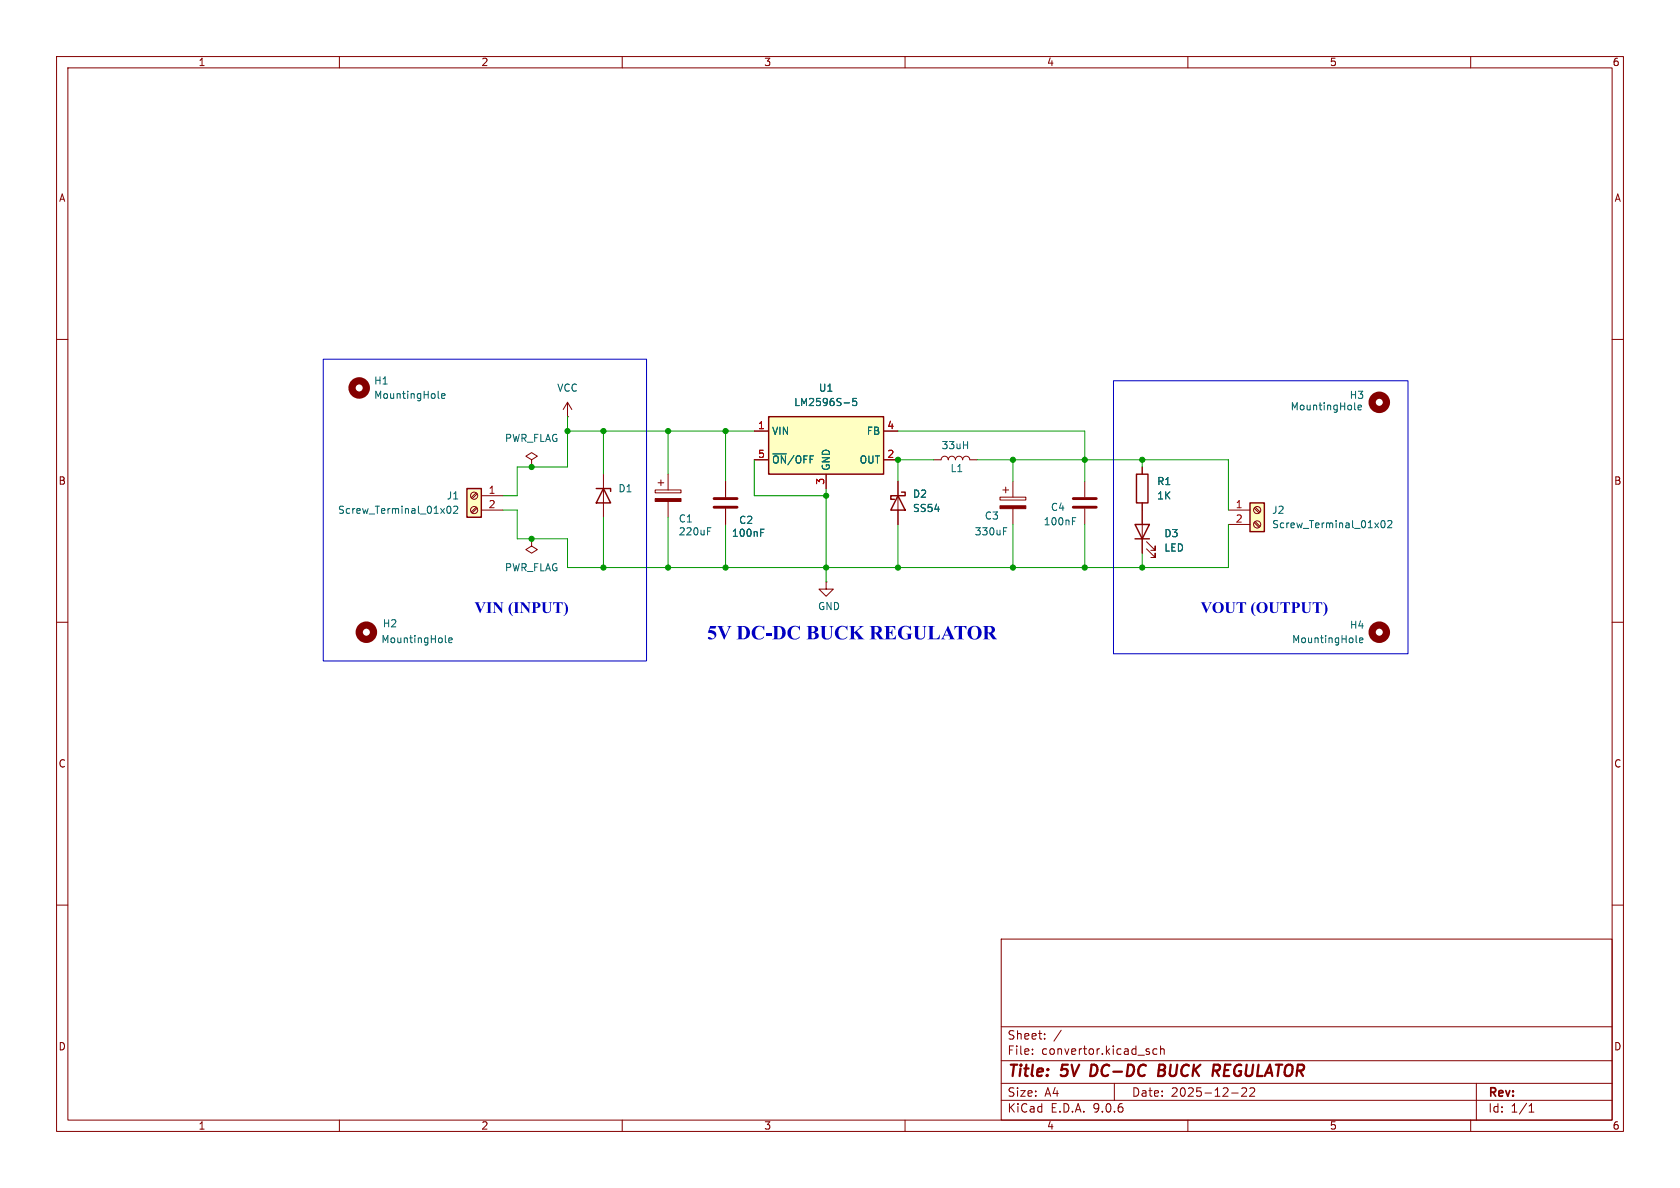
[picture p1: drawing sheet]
<svg xmlns="http://www.w3.org/2000/svg" width="297mm" height="210mm" viewBox="0 0 297 210" stroke-linecap="round" stroke-linejoin="round" font-family="sans-serif">
<g fill="none" stroke="#840000" stroke-width=".18">
<path d="M10 10h277v190h-277zM12 12h273v186h-273zM60 10v2M110 10v2M160 10v2M210 10v2M260 10v2M10 60h2M100.3 73.7h.1M100.3 71.1l-.7 1.3M100.3 71.1l.8 1.3M100.3 71.1v2.6"/>
<path d="M285 60h2M94 95.3v1.2l-1 .7 1 .6 1-.6-1-.7M94 95.3h.1M94 81.3l1-.7-1-.6-1 .6 1 .7v1.3M94 82.6h.1M106.7 83.8v7.6M176.8 87.9h4.6v.5h-4.6zM177.3 86.6h1M177.8 86.1v1M179.1 85.1v2.8M179.1 89.9v2.8M201.9 82.6v1.2"/>
<path d="M201.9 88.9v8.9M202.7 97l1.5 1.6v-.8v.8h-.7M202.7 95.8l1.5 1.5v-.8v.8h-.7M10 110h2M285 110h2M10 160h2M177 166h108v32h-108zM285 160h2M60 198v2M110 198v2M160 198v2M177 194.5h108"/>
<path d="M177 191.5h108M177 187.5h108M177 181.5h108M182.5 186.3v.1M182.5 185.5v.1M184.7 183.6v.1M184.7 182.8v.1M187.6 182.1l-1.3 2M197 191.5v3M204.5 185.5l-.4-.1-.3 .3v.4l.2 .2h.5M205.2 185.5l.2-.1 .3 .1 .1 .9M205.2 184.9v1.5"/>
<path d="M210 198v2M217.7 193.2h1.2M219.5 192.4l.6-.1 .2 .1 .1 .3-.9 1.1h.9M221 192.4l.5-.1 .2 .1 .1 .3-.9 1.1h.9M260 198v2M261 191.5v6.5M270.3 196.6h.9M270.3 195.5l.4-.4v1.5"/>
</g>
<path d="M193 188.2l-.3 2h.5M204.9 189.2h.6M205.5 189.2l.3 .1M205.6 188.2h-.6l-.3 2 1-.1M205.7 189.1l-.2 .1" fill="none" stroke="#840000" stroke-width=".4"/>
<g fill="none" stroke="#840000" stroke-width="1.3">
<circle cx="63.5" cy="68.6" r="1.27"/>
<circle cx="243.8" cy="71.1" r="1.27"/>
<circle cx="243.8" cy="111.8" r="1.27"/>
</g>
<path d="M77.5 70.2l.1 .2M78.1 70l.6-.1-.1-.3h-.4l-.1 .2v.6h.5M239.5 72.3l.2 .2M240.1 72l.6-.1-.1-.2-.3-.1-.2 .2v.6h.5M177.4 93.9h.4M177.4 93.3h.6M239.7 113.4l.2 .2M240.3 113.2l.6-.1v-.3h-.4l-.2 .1 .1 .6h.5" fill="none" stroke="#006464" stroke-width=".18"/>
<path d="M105.4 86.4h2.5v.5M106.7 86.4l1.2 2.5h-2.5zM200.7 92.7h2.5l-1.3 2.6zM200.7 95.3h2.5M200.9 83.8h2v5.1h-2z" fill="none" stroke="#840000" stroke-width=".25"/>
<path d="M176.8 89.4h4.6v.5h-4.6z" fill="#840000" stroke="#840000" stroke-width=".18"/>
<path d="M221 88.9h2.5v5.1h-2.5z" fill="#ffffc2"/>
<path d="M221 88.9h2.5v5.1h-2.5z" fill="none" stroke="#840000" stroke-width=".25"/>
<g fill="none" stroke="#840000" stroke-width=".18">
<path d="M115.8 86.6h4.6v.5h-4.6zM116.3 85.3h1M116.8 84.8v1.1M118.1 83.8v2.8M118.1 88.6v2.8M191.8 85.1v2.8M191.8 89.9v2.8M217.2 90.2h3.8M217.2 92.7h3.8M221.7 89.8l.9 .9M221.7 92.4l.9 .8M221.9 89.7l.9 .8"/>
<path d="M221.9 92.2l.9 .8M146 102.9v1.2h1.3l-1.3 1.3-1.2-1.3h1.2M146 102.9h.1"/>
<circle cx="222.2" cy="90.2" r=".63"/>
<circle cx="222.2" cy="92.7" r=".63"/>
</g>
<path d="M125.1 93.3h.6M125.1 93.9h.4M189.6 92.1h.4M189.6 91.5h.6M244.3 92.1l.1-.1a.68 .68 0 0 1 .5 .7 .68 .68 0 0 1-.5 .6l-.1-.1-.2-.4zM245.3 92.1l.5-.1 .3 .4-.8 .9h.8M78.7 113.4l.2 .2M79.3 113.2l.6-.1v-.3h-.4l-.2 .1 .1 .6h.5" fill="none" stroke="#006464" stroke-width=".18"/>
<path d="M189.7 88.1h4.1M189.7 89.7h4.1" fill="none" stroke="#840000" stroke-width=".51"/>
<path d="M115.8 88.1h4.6v.5h-4.6z" fill="#840000" stroke="#840000" stroke-width=".18"/>
<circle cx="64.8" cy="111.8" r="1.27" fill="none" stroke="#840000" stroke-width="1.3"/>
<path d="M82.5 86.4h2.6v5h-2.6z" fill="#ffffc2"/>
<path d="M82.5 86.4h2.6v5h-2.6z" fill="none" stroke="#840000" stroke-width=".25"/>
<g fill="none" stroke="#840000" stroke-width=".18">
<path d="M84.2 87.1l-.9 .9M84.2 89.7l-.9 .8M84.4 87.3l-.9 .8M84.4 89.8l-.9 .9M85.1 87.6h3.8M85.1 90.2h3.8M128.3 85.1v2.8M128.3 89.9v2.8"/>
<circle cx="83.8" cy="90.2" r=".63"/>
<circle cx="83.8" cy="87.6" r=".63"/>
</g>
<path d="M79.1 89.6l.2-.1a.68 .68 0 0 1 .4 .6 .68 .68 0 0 1-.4 .6l-.2-.1-.1-.3zM80.2 89.6l.5-.1 .2 .3-.8 .9h.8M134.5 94.1h.4M134.5 93.5h.6" fill="none" stroke="#006464" stroke-width=".18"/>
<path d="M126.2 88.1h4.1M126.2 89.7h4.1" fill="none" stroke="#840000" stroke-width=".51"/>
<path d="M135.9 73.7h20.3v10.1h-20.3z" fill="#ffffc2"/>
<path d="M135.9 73.7h20.3v10.1h-20.3zM158.7 87.6l1.3 2.6h-2.5zM159.4 87h.6v.6h-2.5v.7h.6" fill="none" stroke="#840000" stroke-width=".25"/>
<path d="M133.3 76.2h2.6M156.2 76.2h2.5M128.3 85.1v2.8M128.3 89.9v2.8M133.3 81.3h2.6M146 83.8v2.6M156.2 81.3h2.5M158.7 85.1v7.6M165.1 81.3h1.3a.64 .64 0 0 1 .6-.7 .64 .64 0 0 1 .6 .7 .64 .64 0 0 1 .7-.7 .64 .64 0 0 1 .6 .7 .64 .64 0 0 1 .6-.7 .64 .64 0 0 1 .7 .7 .64 .64 0 0 1 .6-.7 .64 .64 0 0 1 .6 .7h1.3M201.9 82.6v1.2M201.9 88.9v3.8M201.9 95.3v2.5" fill="none" stroke="#840000" stroke-width=".18"/>
<path d="M149.2 71.2h1M151.4 70.4h-.6l-.1 .6 .2-.1 .4 .1 .2 .2-.1 .4-.2 .1-.5-.1M134.5 94.1h.4M134.5 93.5h.6" fill="none" stroke="#006464" stroke-width=".18"/>
<g fill="none" stroke="#009600" stroke-width=".18">
<path d="M100.3 73.7v8.9h-8.9v5h-2.5M100.3 76.2h33M106.7 76.2v7.6M118.1 76.2v7.6M128.3 76.2v8.9M158.7 76.2h33.1v8.9M88.9 90.2h2.5v5.1h8.9v5h116.9v-7.6M106.7 91.4v8.9M118.1 91.4v8.9M128.3 92.7v7.6M133.3 81.3v6.3h12.7M146 86.4v16.5"/>
<path d="M158.7 92.7v7.6M165.1 81.3h-6.4v3.8M172.7 81.3h44.5v8.9M179.1 81.3v3.8M179.1 92.7v7.6M191.8 92.7v7.6M201.9 81.3v1.3M201.9 97.8v2.5"/>
</g>
<path d="M57.1 63.5h57.2v53.3h-57.2zM196.8 67.3h52.1v48.3h-52.1z" fill="none" stroke="#0000c2" stroke-width=".18"/>
<g fill="#009600" stroke="#009600" stroke-width=".18">
<circle cx="106.7" cy="100.3" r=".46"/>
<circle cx="106.7" cy="76.2" r=".46"/>
<circle cx="100.3" cy="76.2" r=".46"/>
<circle cx="94" cy="95.3" r=".46"/>
<circle cx="94" cy="82.6" r=".46"/>
<circle cx="179.1" cy="100.3" r=".46"/>
<circle cx="191.8" cy="100.3" r=".46"/>
<circle cx="201.9" cy="100.3" r=".46"/>
<circle cx="179.1" cy="81.3" r=".46"/>
<circle cx="191.8" cy="81.3" r=".46"/>
<circle cx="201.9" cy="81.3" r=".46"/>
<circle cx="118.1" cy="76.2" r=".46"/>
<circle cx="118.1" cy="100.3" r=".46"/>
<circle cx="146" cy="87.6" r=".46"/>
<circle cx="128.3" cy="76.2" r=".46"/>
<circle cx="158.7" cy="81.3" r=".46"/>
<circle cx="158.7" cy="100.3" r=".46"/>
<circle cx="146" cy="100.3" r=".46"/>
<circle cx="128.3" cy="100.3" r=".46"/>
</g>
<text font-size="3.5" fill="#0000c2" x="125" y="113.9">5V DC-DC BUCK REGULATOR</text>
<g font-size="2.8" fill="#0000c2">
<text x="83.9" y="109.1">VIN (INPUT)</text>
<text x="212.2" y="109.1">VOUT (OUTPUT)</text>
</g>
<g font-size="2.8" fill="#840000">
<text x="178" y="190.9">Title:</text>
<text x="187.7" y="190.9">5V</text>
<text x="193.6" y="190.9">DC-DC</text>
<text x="206.4" y="190.9">BUCK</text>
<text x="216.8" y="190.9">REGULATOR</text>
</g>
<g font-size="2.1" fill="#840000">
<text x="178" y="184">Sheet:</text>
<text x="178" y="186.7">File:</text>
<text x="184.1" y="186.7">convertor.kicad_sch</text>
<text x="178" y="196.9">KiCad</text>
<text x="178" y="194.1">Size:</text>
<text x="184.7" y="194.1">A4</text>
<text x="185.7" y="196.9">E.D.A.</text>
<text x="193.3" y="196.9">9.0.6</text>
<text x="200" y="194.1">Date:</text>
<text x="207" y="194.1">2025-12-22</text>
<text x="263" y="194.3">Rev:</text>
<text x="263" y="196.9">Id:</text>
<text x="267.1" y="196.9">1/1</text>
</g>
<g font-size="1.8" fill="#840000">
<text x="35" y="11.9">1</text>
<text x="85" y="11.9">2</text>
<text x="135" y="11.9">3</text>
<text x="185" y="11.9">4</text>
<text x="235" y="11.9">5</text>
<text x="285" y="11.9">6</text>
<text x="10.3" y="35.9">A</text>
<text x="285.3" y="35.9">A</text>
<text x="10.3" y="85.9">B</text>
<text x="285.3" y="85.9">B</text>
<text x="10.3" y="135.9">C</text>
<text x="285.3" y="135.9">C</text>
<text x="10.3" y="185.9">D</text>
<text x="285.3" y="185.9">D</text>
<text x="35" y="199.9">1</text>
<text x="85" y="199.9">2</text>
<text x="135" y="199.9">3</text>
<text x="185" y="199.9">4</text>
<text x="235" y="199.9">5</text>
<text x="285" y="199.9">6</text>
</g>
<g font-size="1.8" fill="#006464">
<text x="66" y="68.2">H1</text>
<text x="66" y="70.7">MountingHole</text>
<text x="98.4" y="69.4">VCC</text>
<text x="140.3" y="72">LM2596S-5</text>
<text x="144.7" y="69.4">U1</text>
<text x="238.5" y="70.7">H3</text>
<text x="136.4" y="77.1">VIN</text>
<text x="153.1" y="77.1">FB</text>
<text x="228.1" y="72.7">MountingHole</text>
<text x="89.2" y="78.3">PWR_FLAG</text>
<text x="136.4" y="82.1">~{ON}/OFF</text>
<text x="146.9" y="83.3" transform="rotate(-90 146.9 83.3)">GND</text>
<text x="151.9" y="82.1">OUT</text>
<text x="166.4" y="79.6">33uH</text>
<text x="167.9" y="83.7">L1</text>
<text x="78.9" y="88.5">J1</text>
<text x="109.2" y="87.2">D1</text>
<text x="161.3" y="88.2">D2</text>
<text x="204.5" y="86">R1</text>
<text x="204.5" y="88.5">1K</text>
<text x="59.7" y="91">Screw_Terminal_01x02</text>
<text x="119.9" y="92.6">C1</text>
<text x="119.9" y="94.8">220uF</text>
<text x="129.3" y="95.1">100nF</text>
<text x="130.6" y="92.8">C2</text>
<text x="161.3" y="90.7">SS54</text>
<text x="172.2" y="94.8">330uF</text>
<text x="174" y="92">C3</text>
<text x="184.4" y="93.1">100nF</text>
<text x="185.7" y="90.5">C4</text>
<text x="205.7" y="95.2">D3</text>
<text x="224.8" y="91">J2</text>
<text x="224.8" y="93.6">Screw_Terminal_01x02</text>
<text x="89.2" y="101.2">PWR_FLAG</text>
<text x="205.7" y="97.7">LED</text>
<text x="67.3" y="113.9">MountingHole</text>
<text x="67.6" y="111.1">H2</text>
<text x="144.5" y="108.1">GND</text>
<text x="228.3" y="113.9">MountingHole</text>
<text x="238.5" y="111.4">H4</text>
</g>
<g font-size="1.8" fill="#a90000">
<text x="133.9" y="75.9">1</text>
<text x="156.8" y="75.9">4</text>
<text x="133.9" y="81">5</text>
<text x="156.8" y="81">2</text>
<text x="86.3" y="87.4">1</text>
<text x="86.3" y="89.9">2</text>
<text x="145.8" y="85.8" transform="rotate(-90 145.8 85.8)">3</text>
<text x="218.4" y="89.9">1</text>
<text x="218.4" y="92.5">2</text>
</g>
</svg>
